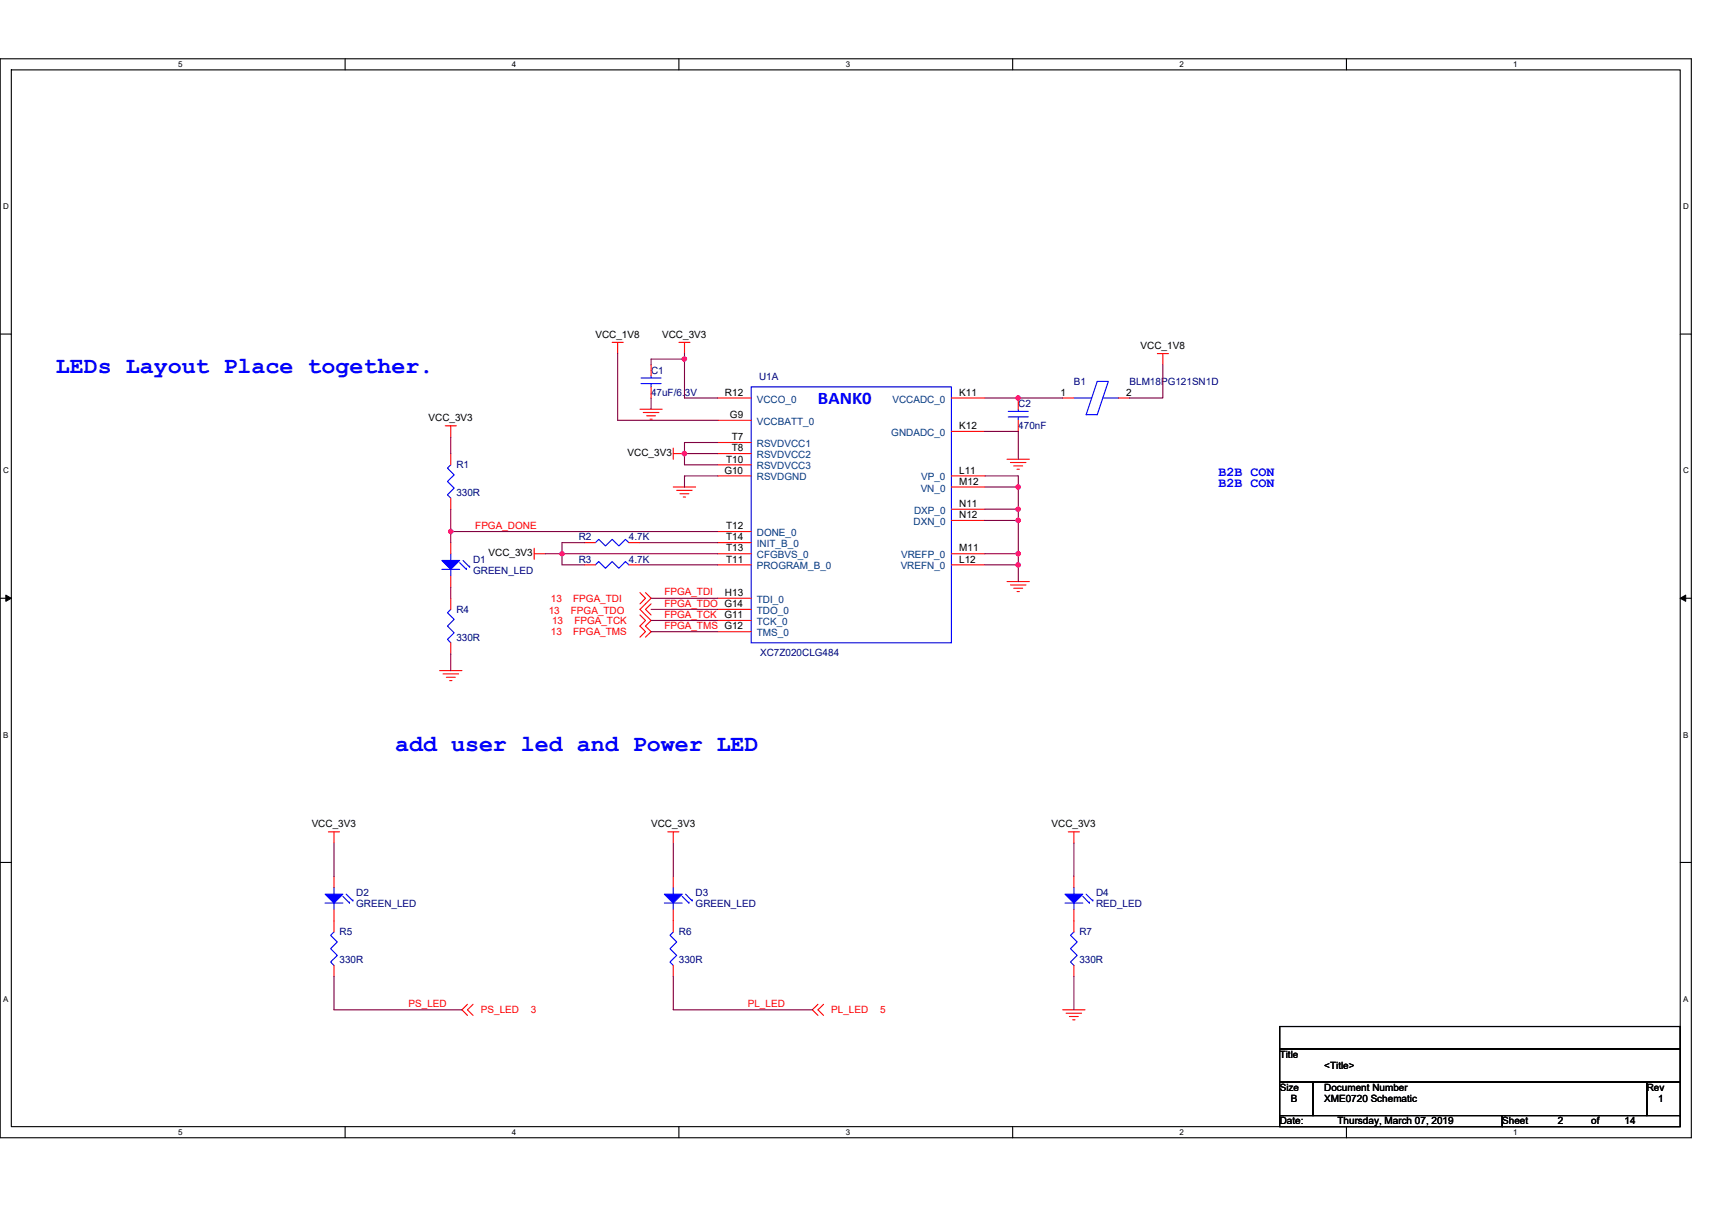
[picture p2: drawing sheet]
<svg xmlns="http://www.w3.org/2000/svg" width="297mm" height="210mm" viewBox="0 0 297 210" stroke-linecap="round" stroke-linejoin="round" font-family="sans-serif">
<path d="M0 10.2h293.5v187.2h-293.5zM2 12.1h289.5v183.4h-289.5z" fill="none" stroke="#000" stroke-width=".19"/>
<g fill="#fff">
<path d="M30.9 10.4h.8v1.6h-.8z"/>
<path d="M30.9 195.7h.8v1.6h-.8z"/>
</g>
<path d="M59.9 10.2v1.9M59.9 195.5v1.9" fill="none" stroke="#000" stroke-width=".19"/>
<g fill="#fff">
<path d="M88.8 10.4h.8v1.6h-.8z"/>
<path d="M88.8 195.7h.8v1.6h-.8z"/>
</g>
<path d="M117.8 10.2v1.9M117.8 195.5v1.9" fill="none" stroke="#000" stroke-width=".19"/>
<g fill="#fff">
<path d="M146.7 10.4h.8v1.6h-.8z"/>
<path d="M146.7 195.7h.8v1.6h-.8z"/>
</g>
<path d="M175.7 10.2v1.9M175.7 195.5v1.9" fill="none" stroke="#000" stroke-width=".19"/>
<g fill="#fff">
<path d="M204.7 10.4h.7v1.6h-.7z"/>
<path d="M204.7 195.7h.7v1.6h-.7z"/>
</g>
<path d="M233.6 10.2v1.9M233.6 195.5v1.9" fill="none" stroke="#000" stroke-width=".19"/>
<g fill="#fff">
<path d="M262.6 10.4h.7v1.6h-.7z"/>
<path d="M262.6 195.7h.7v1.6h-.7z"/>
<path d="M.5 35.1h1v1.5h-1z"/>
<path d="M292 35.1h1v1.5h-1z"/>
<path d="M.5 80.9h1v1.5h-1z"/>
<path d="M292 80.9h1v1.5h-1z"/>
</g>
<path d="M0 58h2M291.5 58h2" fill="none" stroke="#000" stroke-width=".19"/>
<g fill="#fff">
<path d="M.5 126.7h.9v1.6h-.9z"/>
<path d="M292 126.7h.9v1.6h-.9z"/>
</g>
<path d="M0 103.8h2M291.5 103.8h2" fill="none" stroke="#000" stroke-width=".19"/>
<path d="M1 103.3l1 .5-1 .6zM291.5 103.8l1-.5v1.1z" fill="#000" stroke="#000" stroke-width=".17"/>
<g fill="#fff">
<path d="M.5 172.6h.9v1.5h-.9z"/>
<path d="M292 172.6h.9v1.5h-.9z"/>
</g>
<path d="M0 149.7h2M291.5 149.7h2M222 178.1h69.5v3.9h-69.5zM222 182h69.5v5.8h-69.5zM222 187.8h5.8v5.8h-5.8zM222 193.6h38.6v1.9h-38.6zM227.8 187.8h57.9v5.8h-57.9zM260.6 193.6h30.9v1.9h-30.9zM285.7 187.8h5.8v5.8h-5.8z" fill="none" stroke="#000" stroke-width=".19"/>
<g fill="none" stroke="#f00" stroke-width=".19">
<path d="M106.2 59.4h1.9M107.2 59.4v2M117.8 59.4h1.9M118.8 59.4v2M77.3 73.9h1.9M78.2 73.9v1.9M78.2 78.7v2M111 71h3.9M111.6 71.6h2.7M112.2 72.2h1.5M112.8 72.7h.4M113 63.3v1.9"/>
<path d="M113 67.1v2M116.8 78.7h2M116.8 77.8v1.9M124.5 69.1h5.8M124.5 72.9h5.8M124.5 76.8h5.8M124.5 78.7h5.8M165.1 69.1h5.8M165.1 74.9h5.8M174.7 79.7h3.9M176.7 69.1v1.9M176.7 72.9v2"/>
<path d="M184.4 69.1h1.9M194 69.1h2M200.8 61.4h1.9M201.8 61.4v1.9M78.2 100v1.9M78.2 94.2v1.9M78.2 86.4v2M92.7 96.1h1.9M92.7 95.1v2M101.4 98h1.9M101.4 94.2h1.9M109.1 98h1.9"/>
<path d="M109.1 94.2h1.9M116.8 84.5h3.9M117.4 85.1h2.7M118 85.7h1.5M118.6 86.3h.4M124.5 80.7h5.8M124.5 82.6h5.8M124.5 92.2h5.8M124.5 98h5.8M124.5 96.1h5.8M124.5 94.2h5.8M165.1 96.1h5.8"/>
<path d="M165.1 98h5.8M165.1 82.6h5.8M165.1 84.5h5.8M165.1 88.4h5.8M165.1 90.3h5.8M175.3 80.3h2.7M175.9 80.9h1.5M176.5 81.4h.4M76.3 116.4h3.9M76.9 116.9h2.7M77.4 117.5h1.6M78 118.1h.4"/>
<path d="M78.2 111.5v2M78.2 103.8v1.9M111 106.7l1 1-1 .9 1 1-1 1M111 102.8l1 1-1 1M112 102.8l1 1-2 1.9 2 2-1 .9 1 1-1 1M113 104.8l-1 .9 1 1M124.5 103.8h5.8M124.5 105.7h5.8M124.5 107.7h5.8M124.5 109.6h5.8M174.7 100.9h3.9M175.3 101.5h2.7"/>
<path d="M175.9 102.1h1.5M176.5 102.7h.4M57 144.4h1.9M58 144.4v1.9M58 157.9v3.8M58 152.1v1.9M115.9 144.4h1.9M116.8 144.4v1.9M116.8 157.9v3.8M116.8 152.1v1.9M185.4 144.4h1.9M186.3 144.4v1.9"/>
<path d="M186.3 157.9v3.8M186.3 152.1v1.9M58 167.5v2M81.1 174.3l-.9 .9 .9 1M82.1 174.3l-1 .9 1 1M116.8 167.5v2M141.9 174.3l-1 .9 1 1M142.9 174.3l-1 .9 1 1M184.4 175.2h3.9M185 175.8h2.7M185.5 176.4h1.6M186.1 177h.4"/>
<path d="M186.3 167.5v2"/>
</g>
<g fill="none" stroke="#00f" stroke-width=".19">
<path d="M111.2 66.6h3.5M111.2 65.6h3.5M113 65.2v.4M113 66.6v.5M130.3 67.1h34.8v44.4h-34.8zM174.9 72.3h3.5M174.9 71.4h3.5M176.7 71v.4M176.7 72.3v.6M186.3 69.1h3.1M190.4 66.2h1.9l-1.9 5.8h-2zM191.3 69.1h2.7"/>
<path d="M76.7 98.8h3.1M78.2 96.1v1.2M78.2 98.8v1.2M78.2 80.7l-.6 .5 1.2 1.2-1.2 1.1 1.2 1.2-1.2 1.2 .6 .5M79.8 97.6l1.1 1.2v-.2M80.3 97.3l1.2 1.1v-.2M103.3 98l.6-.5 1.1 1.1 1.2-1.1 1.2 1.1 1.1-1.1 .6 .5M103.3 94.2l.6-.6 1.1 1.1 1.2-1.1 1.2 1.1 1.1-1.1 .6 .6M78.2 105.7l-.6 .6 1.2 1.2-1.2 1.1 1.2 1.2-1.2 1.2 .6 .5M56.4 156.7h3.1M58 154v1.2M58 156.7v1.2"/>
<path d="M59.5 155.6l1.1 1.1v-.2M60.1 155.2l1.1 1.1v-.2M115.3 156.7h3.1M116.8 154v1.2M116.8 156.7v1.2M118.4 155.6l1.1 1.1v-.2M119 155.2l1.1 1.1v-.2M184.8 156.7h3.1M186.3 154v1.2M186.3 156.7v1.2M187.9 155.6l1.1 1.1v-.2M188.4 155.2l1.2 1.1v-.2"/>
<path d="M58 161.7l-.6 .6 1.1 1.2-1.1 1.1 1.1 1.2-1.1 1.1 .6 .6M116.8 161.7l-.6 .6 1.2 1.2-1.2 1.1 1.2 1.2-1.2 1.1 .6 .6M186.3 161.7l-.6 .6 1.2 1.2-1.2 1.1 1.2 1.2-1.2 1.1 .6 .6"/>
</g>
<g fill="#00f" stroke="#00f" stroke-width=".19">
<path d="M115.3 155.2h3.1l-1.6 1.5z" fill-rule="evenodd"/>
<path d="M184.8 155.2h3.1l-1.6 1.5z" fill-rule="evenodd"/>
<path d="M76.7 97.3h3.1l-1.6 1.5z" fill-rule="evenodd"/>
<path d="M56.4 155.2h3.1l-1.5 1.5z" fill-rule="evenodd"/>
</g>
<g fill="none" stroke="#800040" stroke-width=".19">
<path d="M78.2 75.8v2.9M107.2 61.4v11.5h17.3M113 69.1v1.9M118.8 61.4v.9M118.8 62.3v6.8h5.7M118.8 62.3h-5.8v1M118.8 78.7h5.7M118.8 78.7v2h5.7M124.5 76.8h-5.7v1.9M170.9 69.1h13.5M170.9 74.9h5.8v4.8M201.8 63.3v5.8h-5.8"/>
<path d="M78.2 88.4v3.8M78.2 92.2v2M78.2 92.2h46.3M94.6 96.1h2.9M97.5 96.1v1.9h3.9M97.5 96.1h27M101.4 94.2h-3.9v1.9M111 94.2h13.5M111 98h13.5M124.5 82.6h-5.7v1.9M170.9 96.1h5.8M170.9 98h5.8"/>
<path d="M170.9 88.4h5.8M170.9 90.3h5.8M170.9 84.5h5.8v3.9M170.9 82.6h5.8v1.9M176.7 98v2.9M176.7 90.3v5.8M176.7 96.1v1.9M176.7 88.4v1.9M78.2 113.5v2.9M78.2 101.9v1.9M113 103.8h11.5M113 105.7h11.5"/>
<path d="M113 107.7h11.5M113 109.6h11.5M58 146.3v5.8M116.8 146.3v5.8M186.3 146.3v5.8M58 169.5v5.7h22.2M116.8 169.5v5.7h24.1M186.3 169.5v5.7"/>
</g>
<g fill="#f0f" stroke="#f0f" stroke-width=".19">
<circle cx="118.7" cy="62.3" r=".38"/>
<circle cx="78.2" cy="92.2" r=".38"/>
<circle cx="97.5" cy="96.1" r=".38"/>
<circle cx="118.7" cy="78.7" r=".38"/>
<circle cx="176.7" cy="69.1" r=".38"/>
<circle cx="176.7" cy="98" r=".38"/>
<circle cx="176.7" cy="90.3" r=".38"/>
<circle cx="176.7" cy="96.1" r=".38"/>
<circle cx="176.7" cy="88.4" r=".38"/>
<circle cx="176.7" cy="84.5" r=".38"/>
</g>
<g font-size="4" fill="#00f">
<text x="9.7" y="64.7">LEDs Layout Place together.</text>
<text x="68.6" y="130.4">add user led and Power LED</text>
</g>
<text font-size="3.1" fill="#00f" x="141.9" y="70.1">BANK0</text>
<g font-size="2.3" fill="#00f">
<text x="211.4" y="82.6">B2B CON</text>
<text x="211.4" y="84.5">B2B CON</text>
</g>
<g font-size="1.7">
<text x="103.3" y="58.7">VCC_1V8</text>
<text x="114.9" y="58.7">VCC_3V3</text>
<text x="197.9" y="60.6">VCC_1V8</text>
<text x="125.8" y="68.7">R12</text>
<text x="166.4" y="68.7">K11</text>
<text x="184" y="68.7">1</text>
<text x="195.4" y="68.7">2</text>
<text x="74.4" y="73.1">VCC_3V3</text>
<text x="126.7" y="72.5">G9</text>
<text x="127" y="76.4">T7</text>
<text x="166.4" y="74.5">K12</text>
<text x="108.9" y="79.1">VCC_3V3</text>
<text x="125.7" y="82.2">G10</text>
<text x="126" y="80.3">T10</text>
<text x="127" y="78.3">T8</text>
<text x="166.4" y="82.2">L11</text>
<text x="166.4" y="88">N11</text>
<text x="166.4" y="84.1">M12</text>
<text x="166.4" y="89.9">N12</text>
<text x="126" y="91.8">T12</text>
<text x="126" y="95.7">T13</text>
<text x="126" y="93.8">T14</text>
<text x="166.4" y="95.7">M11</text>
<text x="84.8" y="96.5">VCC_3V3</text>
<text x="126" y="97.6">T11</text>
<text x="166.4" y="97.6">L12</text>
<text x="125.7" y="107.3">G11</text>
<text x="125.8" y="103.4">H13</text>
<text x="54.1" y="143.6">VCC_3V3</text>
<text x="113" y="143.6">VCC_3V3</text>
<text x="182.5" y="143.6">VCC_3V3</text>
<text x="222" y="183.6">Title</text>
<text x="229.8" y="185.5">&lt;Title&gt;</text>
<text x="222" y="189.3">Size</text>
<text x="224" y="191.3">B</text>
<text x="229.8" y="189.3">Document Number</text>
<text x="229.8" y="191.3">XME0720 Schematic</text>
<text x="285.7" y="189.3">Rev</text>
<text x="287.7" y="191.3">1</text>
<text x="222" y="195.1">Date:</text>
<text x="232.1" y="195.1">Thursday, March 07, 2019</text>
<text x="260.6" y="195.1">Sheet</text>
<text x="270.3" y="195.1">2</text>
<text x="276.1" y="195.1">of</text>
<text x="281.9" y="195.1">14</text>
</g>
<g font-size="1.7" fill="#000080">
<text x="113" y="64.8">C1</text>
<text x="131.7" y="66">U1A</text>
<text x="113" y="68.7">47uF/6.3V</text>
<text x="176.7" y="70.6">C2</text>
<text x="186.3" y="66.8">B1</text>
<text x="196" y="66.8">BLM18PG121SN1D</text>
<text x="176.7" y="74.5">470nF</text>
<text x="79.2" y="81.2">R1</text>
<text x="79.2" y="86.1">330R</text>
<text x="100.4" y="93.8">R2</text>
<text x="109.1" y="93.8">4.7K</text>
<text x="82.1" y="97.6">D1</text>
<text x="82.1" y="99.6">GREEN_LED</text>
<text x="100.4" y="97.6">R3</text>
<text x="109.1" y="97.6">4.7K</text>
<text x="79.2" y="106.3">R4</text>
<text x="79.2" y="111.2">330R</text>
<text x="131.9" y="113.9">XC7Z020CLG484</text>
<text x="61.8" y="155.6">D2</text>
<text x="120.7" y="155.6">D3</text>
<text x="190.2" y="155.6">D4</text>
<text x="61.8" y="157.5">GREEN_LED</text>
<text x="120.7" y="157.5">GREEN_LED</text>
<text x="190.2" y="157.5">RED_LED</text>
<text x="58.9" y="162.3">R5</text>
<text x="58.9" y="167.1">330R</text>
<text x="117.8" y="162.3">R6</text>
<text x="117.8" y="167.1">330R</text>
<text x="187.3" y="162.3">R7</text>
<text x="187.3" y="167.1">330R</text>
</g>
<g font-size="1.7" fill="#004080">
<text x="131.3" y="69.8">VCCO_0</text>
<text x="154.8" y="69.8">VCCADC_0</text>
<text x="131.3" y="73.7">VCCBATT_0</text>
<text x="131.3" y="77.6">RSVDVCC1</text>
<text x="154.6" y="75.6">GNDADC_0</text>
<text x="131.3" y="79.5">RSVDVCC2</text>
<text x="131.3" y="81.4">RSVDVCC3</text>
<text x="131.3" y="83.4">RSVDGND</text>
<text x="159.8" y="83.4">VP_0</text>
<text x="158.6" y="89.2">DXP_0</text>
<text x="159.7" y="85.3">VN_0</text>
<text x="131.3" y="93">DONE_0</text>
<text x="131.3" y="95">INIT_B_0</text>
<text x="158.5" y="91.1">DXN_0</text>
<text x="131.3" y="98.8">PROGRAM_B_0</text>
<text x="131.3" y="96.9">CFGBVS_0</text>
<text x="156.3" y="98.8">VREFN_0</text>
<text x="156.4" y="96.9">VREFP_0</text>
<text x="131.3" y="104.6">TDI_0</text>
<text x="131.3" y="106.5">TDO_0</text>
<text x="131.3" y="108.5">TCK_0</text>
<text x="131.3" y="110.4">TMS_0</text>
</g>
<g font-size="1.7" fill="#f00">
<text x="82.5" y="91.8">FPGA_DONE</text>
<text x="95.2" y="106.5">13</text>
<text x="95.6" y="104.4">13</text>
<text x="99.1" y="106.5">FPGA_TDO</text>
<text x="99.5" y="104.4">FPGA_TDI</text>
<text x="115.3" y="103.3">FPGA_TDI</text>
<text x="115.3" y="105.3">FPGA_TDO G14</text>
<text x="115.3" y="107.2">FPGA_TCK</text>
<text x="95.6" y="110.2">13</text>
<text x="95.8" y="108.3">13</text>
<text x="99.5" y="110.2">FPGA_TMS</text>
<text x="99.6" y="108.3">FPGA_TCK</text>
<text x="115.3" y="109.1">FPGA_TMS G12</text>
<text x="70.9" y="174.8">PS_LED</text>
<text x="83.4" y="175.8">PS_LED</text>
<text x="92.1" y="175.8">3</text>
<text x="129.7" y="174.8">PL_LED</text>
<text x="144.2" y="175.8">PL_LED</text>
<text x="152.7" y="175.8">5</text>
</g>
<g font-size="1.4">
<text x="30.9" y="11.7">5</text>
<text x="88.8" y="11.7">4</text>
<text x="146.7" y="11.7">3</text>
<text x="204.7" y="11.7">2</text>
<text x="262.6" y="11.7">1</text>
<text x=".5" y="36.3">D</text>
<text x="292" y="36.3">D</text>
<text x=".5" y="82.1">C</text>
<text x="292" y="82.1">C</text>
<text x=".5" y="128">B</text>
<text x="292" y="128">B</text>
<text x=".5" y="173.8">A</text>
<text x="292" y="173.8">A</text>
<text x="30.9" y="197">5</text>
<text x="88.8" y="197">4</text>
<text x="146.7" y="197">3</text>
<text x="204.7" y="197">2</text>
<text x="262.6" y="197">1</text>
</g>
</svg>
